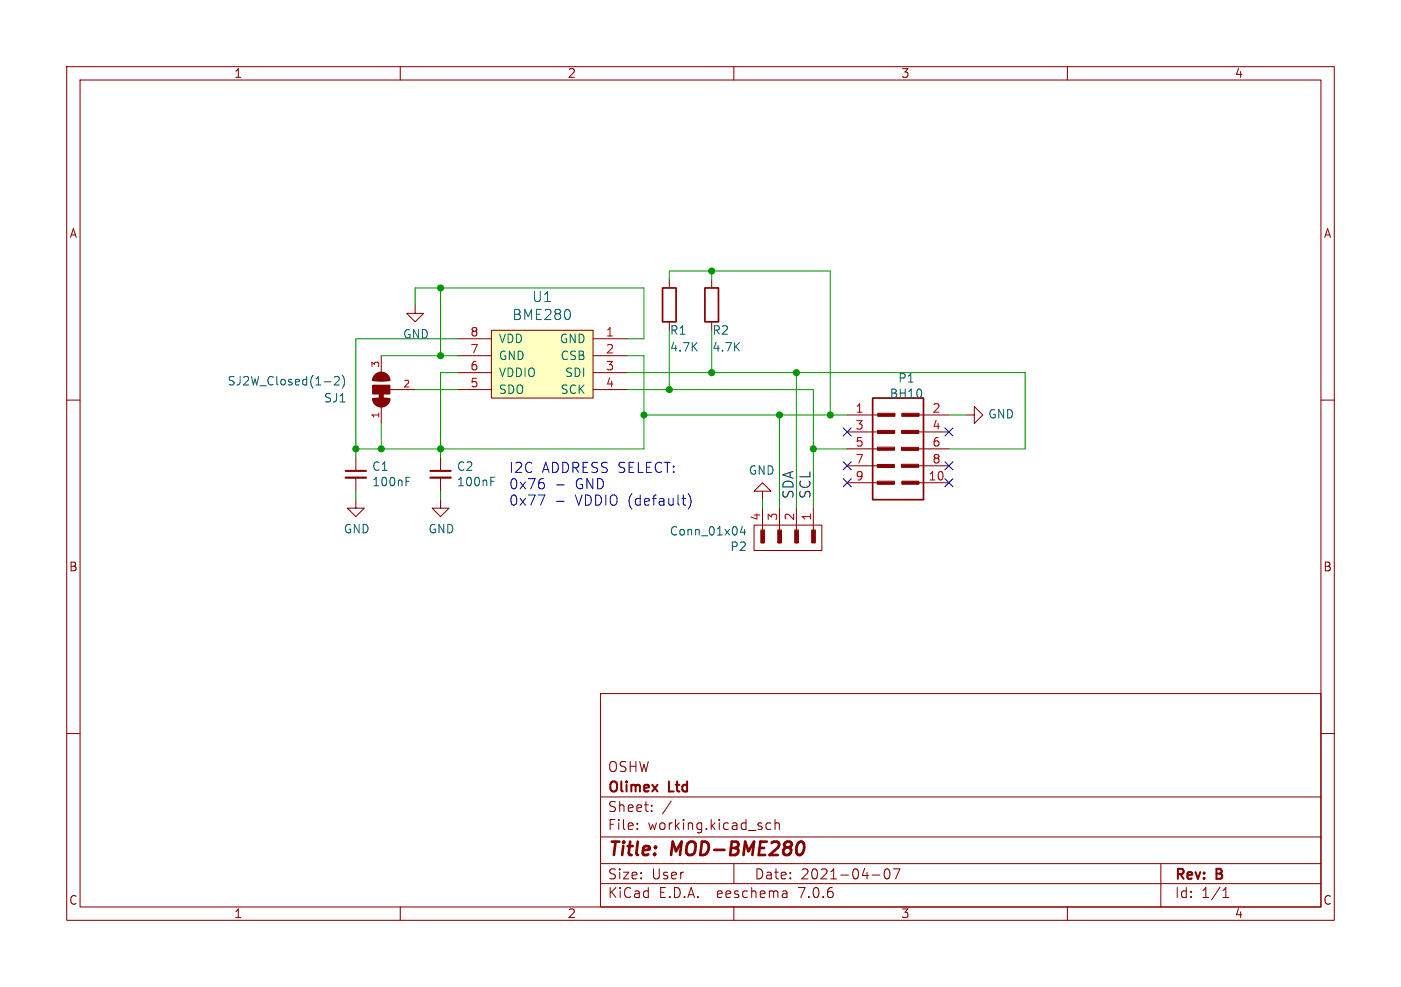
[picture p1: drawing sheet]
(kicad_sch (version 20230121) (generator eeschema)

 (paper "User" 210.007 148.006)

 (title_block
  (title "MOD-BME280")
  (date "2021-04-07")
  (rev "B")
  (company "Olimex Ltd")
  (comment 1 "OSHW"))

 (lib_symbols
  (symbol "MOD-BME280_RevB-rescue:BH10S-OLIMEX_Connectors" (pin_names (offset 1.016) hide) (in_bom yes) (on_board yes)
   (property "Reference" "CON" (at 0.0508 8.9154 0) (effects (font (size 1.524 1.524))))
   (property "Value" "OLIMEX_Connectors_BH10S" (at 0.3048 -9.4234 0) (effects (font (size 1.524 1.524))))
   (property "Footprint" "" (at -0.2032 -1.1938 0) (effects (font (size 1.524 1.524))))
   (property "Datasheet" "" (at -0.2032 -1.1938 0) (effects (font (size 1.524 1.524))))
   (symbol "BH10S-OLIMEX_Connectors_0_0"
    (rectangle (start -3.1242 -4.8514) (end -0.5588 -5.3086) (stroke (width 0) (type solid)) (fill (type none)))
    (rectangle (start -3.1242 -2.3368) (end -0.5588 -2.794) (stroke (width 0) (type solid)) (fill (type none)))
    (rectangle (start -3.0988 0.254) (end -0.5334 -0.2032) (stroke (width 0) (type solid)) (fill (type none)))
    (rectangle (start -3.0734 2.7686) (end -0.508 2.3114) (stroke (width 0) (type solid)) (fill (type none)))
    (rectangle (start -3.048 5.334) (end -0.4826 4.8768) (stroke (width 0) (type solid)) (fill (type none)))
    (polyline (pts (xy -3.0226 -5.0038) (xy -0.5842 -5.0038) (xy -0.5842 -5.2324) (xy -2.9972 -5.2578) (xy -3.0226 -5.08) (xy -0.7112 -5.08) (xy -0.7112 -5.1562) (xy -2.9972 -5.1054)) (stroke (width 0) (type solid)) (fill (type none)))
    (polyline (pts (xy -3.0226 0.1016) (xy -0.5842 0.1016) (xy -0.5842 -0.127) (xy -2.9972 -0.1524) (xy -3.0226 0.0254) (xy -0.7112 0.0254) (xy -0.7112 -0.0508) (xy -2.9972 0)) (stroke (width 0) (type solid)) (fill (type none)))
    (polyline (pts (xy -2.9972 -2.4638) (xy -0.5588 -2.4638) (xy -0.5588 -2.6924) (xy -2.9718 -2.7178) (xy -2.9972 -2.54) (xy -0.6858 -2.54) (xy -0.6858 -2.6162) (xy -2.9718 -2.5654)) (stroke (width 0) (type solid)) (fill (type none)))
    (polyline (pts (xy -2.9718 2.667) (xy -0.5334 2.667) (xy -0.5334 2.4384) (xy -2.9464 2.413) (xy -2.9718 2.5908) (xy -0.6604 2.5908) (xy -0.6604 2.5146) (xy -2.9464 2.5654)) (stroke (width 0) (type solid)) (fill (type none)))
    (polyline (pts (xy -2.9464 5.2324) (xy -0.508 5.2324) (xy -0.508 5.0038) (xy -2.921 4.9784) (xy -2.9464 5.1562) (xy -0.635 5.1562) (xy -0.635 5.08) (xy -2.921 5.1308)) (stroke (width 0) (type solid)) (fill (type none)))
    (polyline (pts (xy 0.5588 0.1016) (xy 2.9972 0.1016) (xy 2.9972 -0.127) (xy 0.5842 -0.1524) (xy 0.5588 0.0254) (xy 2.8702 0.0254) (xy 2.8702 -0.0508) (xy 0.5842 0)) (stroke (width 0) (type solid)) (fill (type none)))
    (polyline (pts (xy 0.5842 -2.4384) (xy 3.0226 -2.4384) (xy 3.0226 -2.667) (xy 0.6096 -2.6924) (xy 0.5842 -2.5146) (xy 2.8956 -2.5146) (xy 2.8956 -2.5908) (xy 0.6096 -2.54)) (stroke (width 0) (type solid)) (fill (type none)))
    (polyline (pts (xy 0.5842 2.667) (xy 3.0226 2.667) (xy 3.0226 2.4384) (xy 0.6096 2.413) (xy 0.5842 2.5908) (xy 2.8956 2.5908) (xy 2.8956 2.5146) (xy 0.6096 2.5654)) (stroke (width 0) (type solid)) (fill (type none)))
    (polyline (pts (xy 0.635 -4.953) (xy 3.0734 -4.953) (xy 3.0734 -5.1816) (xy 0.6604 -5.207) (xy 0.635 -5.0292) (xy 2.9464 -5.0292) (xy 2.9464 -5.1054) (xy 0.6604 -5.0546)) (stroke (width 0) (type solid)) (fill (type none)))
    (polyline (pts (xy 0.6858 5.2324) (xy 3.1242 5.2324) (xy 3.1242 5.0038) (xy 0.7112 4.9784) (xy 0.6858 5.1562) (xy 2.9972 5.1562) (xy 2.9972 5.08) (xy 0.7112 5.1308)) (stroke (width 0) (type solid)) (fill (type none)))
    (rectangle (start 0.508 -2.3114) (end 3.0734 -2.7686) (stroke (width 0) (type solid)) (fill (type none)))
    (rectangle (start 0.508 0.2286) (end 3.0734 -0.2286) (stroke (width 0) (type solid)) (fill (type none)))
    (rectangle (start 0.5334 2.7686) (end 3.0988 2.3114) (stroke (width 0) (type solid)) (fill (type none)))
    (rectangle (start 0.5588 -4.8514) (end 3.1242 -5.3086) (stroke (width 0) (type solid)) (fill (type none)))
    (rectangle (start 0.5588 5.334) (end 3.1242 4.8768) (stroke (width 0) (type solid)) (fill (type none))))
   (symbol "BH10S-OLIMEX_Connectors_0_1"
    (rectangle (start -3.81 7.62) (end 3.81 -7.62) (stroke (width 0.254) (type solid)) (fill (type none)))
    (polyline (pts (xy -3.81 -5.08) (xy -3.048 -5.08)) (stroke (width 0) (type solid)) (fill (type none)))
    (polyline (pts (xy -3.81 -2.54) (xy -3.048 -2.54)) (stroke (width 0) (type solid)) (fill (type none)))
    (polyline (pts (xy -3.81 0) (xy -3.048 0)) (stroke (width 0) (type solid)) (fill (type none)))
    (polyline (pts (xy -3.81 2.54) (xy -3.048 2.54)) (stroke (width 0) (type solid)) (fill (type none)))
    (polyline (pts (xy -3.81 5.08) (xy -3.048 5.08)) (stroke (width 0) (type solid)) (fill (type none)))
    (polyline (pts (xy 3.81 -5.08) (xy 3.048 -5.08)) (stroke (width 0) (type solid)) (fill (type none)))
    (polyline (pts (xy 3.81 -2.54) (xy 3.048 -2.54)) (stroke (width 0) (type solid)) (fill (type none)))
    (polyline (pts (xy 3.81 0) (xy 3.048 0)) (stroke (width 0) (type solid)) (fill (type none)))
    (polyline (pts (xy 3.81 2.54) (xy 3.048 2.54)) (stroke (width 0) (type solid)) (fill (type none)))
    (polyline (pts (xy 3.81 5.08) (xy 3.048 5.08)) (stroke (width 0) (type solid)) (fill (type none))))
   (symbol "BH10S-OLIMEX_Connectors_1_1"
    (pin passive line (at -7.62 5.08 0) (length 3.7084) (name "1" (effects (font (size 1.27 1.27)))) (number "1" (effects (font (size 1.27 1.27)))))
    (pin passive line (at 7.62 -5.08 180) (length 3.7084) (name "10" (effects (font (size 1.27 1.27)))) (number "10" (effects (font (size 1.27 1.27)))))
    (pin passive line (at 7.62 5.08 180) (length 3.7084) (name "2" (effects (font (size 1.27 1.27)))) (number "2" (effects (font (size 1.27 1.27)))))
    (pin passive line (at -7.62 2.54 0) (length 3.7084) (name "3" (effects (font (size 1.27 1.27)))) (number "3" (effects (font (size 1.27 1.27)))))
    (pin passive line (at 7.62 2.54 180) (length 3.7084) (name "4" (effects (font (size 1.27 1.27)))) (number "4" (effects (font (size 1.27 1.27)))))
    (pin passive line (at -7.62 0 0) (length 3.7084) (name "5" (effects (font (size 1.27 1.27)))) (number "5" (effects (font (size 1.27 1.27)))))
    (pin passive line (at 7.62 0 180) (length 3.7084) (name "6" (effects (font (size 1.27 1.27)))) (number "6" (effects (font (size 1.27 1.27)))))
    (pin passive line (at -7.62 -2.54 0) (length 3.7084) (name "7" (effects (font (size 1.27 1.27)))) (number "7" (effects (font (size 1.27 1.27)))))
    (pin passive line (at 7.62 -2.54 180) (length 3.7084) (name "8" (effects (font (size 1.27 1.27)))) (number "8" (effects (font (size 1.27 1.27)))))
    (pin passive line (at -7.62 -5.08 0) (length 3.7084) (name "9" (effects (font (size 1.27 1.27)))) (number "9" (effects (font (size 1.27 1.27)))))))
  (symbol "MOD-BME280_RevB-rescue:BME280-OLIMEX_IC" (pin_names (offset 1.016)) (in_bom yes) (on_board yes)
   (property "Reference" "U" (at 0 6.35 0) (effects (font (size 1.524 1.524))))
   (property "Value" "OLIMEX_IC_BME280" (at 1.27 -6.35 0) (effects (font (size 1.524 1.524))))
   (property "Footprint" "" (at 0 -5.08 0) (effects (font (size 1.524 1.524)) hide))
   (property "Datasheet" "" (at 0 -5.08 0) (effects (font (size 1.524 1.524)) hide))
   (symbol "BME280-OLIMEX_IC_0_1"
    (rectangle (start -6.35 5.08) (end 8.89 -5.08) (stroke (width 0) (type solid)) (fill (type background))))
   (symbol "BME280-OLIMEX_IC_1_1"
    (pin power_in line (at 13.97 3.81 180) (length 5.08) (name "GND" (effects (font (size 1.27 1.27)))) (number "1" (effects (font (size 1.27 1.27)))))
    (pin input line (at 13.97 1.27 180) (length 5.08) (name "CSB" (effects (font (size 1.27 1.27)))) (number "2" (effects (font (size 1.27 1.27)))))
    (pin bidirectional line (at 13.97 -1.27 180) (length 5.08) (name "SDI" (effects (font (size 1.27 1.27)))) (number "3" (effects (font (size 1.27 1.27)))))
    (pin input line (at 13.97 -3.81 180) (length 5.08) (name "SCK" (effects (font (size 1.27 1.27)))) (number "4" (effects (font (size 1.27 1.27)))))
    (pin bidirectional line (at -11.43 -3.81 0) (length 5.08) (name "SDO" (effects (font (size 1.27 1.27)))) (number "5" (effects (font (size 1.27 1.27)))))
    (pin power_in line (at -11.43 -1.27 0) (length 5.08) (name "VDDIO" (effects (font (size 1.27 1.27)))) (number "6" (effects (font (size 1.27 1.27)))))
    (pin power_in line (at -11.43 1.27 0) (length 5.08) (name "GND" (effects (font (size 1.27 1.27)))) (number "7" (effects (font (size 1.27 1.27)))))
    (pin power_in line (at -11.43 3.81 0) (length 5.08) (name "VDD" (effects (font (size 1.27 1.27)))) (number "8" (effects (font (size 1.27 1.27)))))))
  (symbol "MOD-BME280_RevB-rescue:CON4-OLIMEX_Connectors" (pin_names (offset 1.016)) (in_bom yes) (on_board yes)
   (property "Reference" "CON" (at -1.27 5.08 0) (effects (font (size 1.524 1.524))))
   (property "Value" "OLIMEX_Connectors_CON4" (at -1.27 -7.62 0) (effects (font (size 1.524 1.524))))
   (property "Footprint" "" (at -1.905 1.27 0) (effects (font (size 1.524 1.524))))
   (property "Datasheet" "" (at -1.905 1.27 0) (effects (font (size 1.524 1.524))))
   (symbol "CON4-OLIMEX_Connectors_0_0"
    (rectangle (start -2.6416 -5.2324) (end -0.8636 -4.8768) (stroke (width 0) (type solid)) (fill (type none)))
    (rectangle (start -2.6416 -2.6924) (end -0.8636 -2.3368) (stroke (width 0) (type solid)) (fill (type none)))
    (rectangle (start -2.6416 -0.1524) (end -0.8636 0.2032) (stroke (width 0) (type solid)) (fill (type none)))
    (rectangle (start -2.6162 -5.1308) (end -0.9652 -5.0292) (stroke (width 0) (type solid)) (fill (type none)))
    (rectangle (start -2.6162 -2.5908) (end -0.9652 -2.4892) (stroke (width 0) (type solid)) (fill (type none)))
    (rectangle (start -2.6162 -0.0508) (end -0.9652 0.0508) (stroke (width 0) (type solid)) (fill (type none)))
    (rectangle (start -2.6162 2.3876) (end -0.8382 2.7432) (stroke (width 0) (type solid)) (fill (type none)))
    (rectangle (start -2.5908 2.5146) (end -0.9398 2.6162) (stroke (width 0) (type solid)) (fill (type none)))
    (rectangle (start -0.9652 -4.953) (end -2.6416 -5.1562) (stroke (width 0) (type solid)) (fill (type none)))
    (rectangle (start -0.9652 -2.413) (end -2.6416 -2.6162) (stroke (width 0) (type solid)) (fill (type none)))
    (rectangle (start -0.9652 0.127) (end -2.6416 -0.0762) (stroke (width 0) (type solid)) (fill (type none)))
    (rectangle (start -0.8636 2.6416) (end -2.54 2.4384) (stroke (width 0) (type solid)) (fill (type none)))
    (rectangle (start -0.7366 -4.7752) (end -2.667 -5.334) (stroke (width 0) (type solid)) (fill (type none)))
    (rectangle (start -0.7366 -2.2352) (end -2.667 -2.794) (stroke (width 0) (type solid)) (fill (type none)))
    (rectangle (start -0.7366 0.3048) (end -2.667 -0.254) (stroke (width 0) (type solid)) (fill (type none)))
    (rectangle (start -0.7366 2.8448) (end -2.667 2.286) (stroke (width 0) (type solid)) (fill (type none)))
    (polyline (pts (xy 0 -5.08) (xy -0.762 -5.08)) (stroke (width 0) (type solid)) (fill (type none)))
    (polyline (pts (xy 0 -2.54) (xy -0.762 -2.54)) (stroke (width 0) (type solid)) (fill (type none)))
    (polyline (pts (xy 0 0) (xy -0.762 0)) (stroke (width 0) (type solid)) (fill (type none)))
    (polyline (pts (xy 0 2.54) (xy -0.762 2.54)) (stroke (width 0) (type solid)) (fill (type none))))
   (symbol "CON4-OLIMEX_Connectors_0_1"
    (rectangle (start -3.81 3.81) (end 0 -6.35) (stroke (width 0) (type solid)) (fill (type none))))
   (symbol "CON4-OLIMEX_Connectors_1_1"
    (pin passive line (at 2.54 2.54 180) (length 2.54) (name "~" (effects (font (size 1.27 1.27)))) (number "1" (effects (font (size 1.27 1.27)))))
    (pin passive line (at 2.54 0 180) (length 2.54) (name "~" (effects (font (size 1.27 1.27)))) (number "2" (effects (font (size 1.27 1.27)))))
    (pin passive line (at 2.54 -2.54 180) (length 2.54) (name "~" (effects (font (size 1.27 1.27)))) (number "3" (effects (font (size 1.27 1.27)))))
    (pin passive line (at 2.54 -5.08 180) (length 2.54) (name "~" (effects (font (size 1.27 1.27)))) (number "4" (effects (font (size 1.27 1.27)))))))
  (symbol "MOD-BME280_RevB-rescue:C_Small-OLIMEX_RCL" (pin_numbers hide) (pin_names (offset 0.254) hide) (in_bom yes) (on_board yes)
   (property "Reference" "C" (at 0.254 1.778 0) (effects (font (size 1.27 1.27)) (justify left)))
   (property "Value" "OLIMEX_RCL_C_Small" (at 0.254 -2.032 0) (effects (font (size 1.27 1.27)) (justify left)))
   (property "Footprint" "" (at 0 0 0) (effects (font (size 1.524 1.524))))
   (property "Datasheet" "" (at 0 0 0) (effects (font (size 1.524 1.524))))
   (symbol "C_Small-OLIMEX_RCL_0_1"
    (polyline (pts (xy -1.524 -0.508) (xy 1.524 -0.508)) (stroke (width 0.3302) (type solid)) (fill (type none)))
    (polyline (pts (xy -1.524 0.508) (xy 1.524 0.508)) (stroke (width 0.3048) (type solid)) (fill (type none))))
   (symbol "C_Small-OLIMEX_RCL_1_1"
    (pin passive line (at 0 2.54 270) (length 1.905) (name "~" (effects (font (size 1.016 1.016)))) (number "1" (effects (font (size 1.016 1.016)))))
    (pin passive line (at 0 -2.54 90) (length 2.032) (name "~" (effects (font (size 1.016 1.016)))) (number "2" (effects (font (size 1.016 1.016)))))))
  (symbol "MOD-BME280_RevB-rescue:GND-OLIMEX_Power" (power) (pin_names (offset 0)) (in_bom yes) (on_board yes)
   (property "Reference" "#PWR" (at 0 -6.35 0) (effects (font (size 1.27 1.27)) hide))
   (property "Value" "GND-OLIMEX_Power" (at 0 -3.81 0) (effects (font (size 1.27 1.27))))
   (property "Footprint" "" (at 0 0 0) (effects (font (size 1.524 1.524))))
   (property "Datasheet" "" (at 0 0 0) (effects (font (size 1.524 1.524))))
   (symbol "GND-OLIMEX_Power_0_1"
    (polyline (pts (xy 0 0) (xy 0 -1.27) (xy 1.27 -1.27) (xy 0 -2.54) (xy -1.27 -1.27) (xy 0 -1.27)) (stroke (width 0) (type solid)) (fill (type none))))
   (symbol "GND-OLIMEX_Power_1_1"
    (pin power_in line (at 0 0 270) (length 0) hide (name "GND" (effects (font (size 1.27 1.27)))) (number "1" (effects (font (size 1.27 1.27)))))))
  (symbol "MOD-BME280_RevB-rescue:R-OLIMEX_RCL" (pin_numbers hide) (pin_names (offset 0)) (in_bom yes) (on_board yes)
   (property "Reference" "R" (at 0 2.032 0) (effects (font (size 1.27 1.27))))
   (property "Value" "OLIMEX_RCL_R" (at 0 0 0) (effects (font (size 1.27 1.27))))
   (property "Footprint" "" (at 0 -1.778 0) (effects (font (size 0.762 0.762))))
   (property "Datasheet" "" (at 0 0 90) (effects (font (size 0.762 0.762))))
   (symbol "R-OLIMEX_RCL_0_1"
    (rectangle (start 2.54 -1.016) (end -2.54 1.016) (stroke (width 0.254) (type solid)) (fill (type none))))
   (symbol "R-OLIMEX_RCL_1_1"
    (pin passive line (at -3.81 0 0) (length 1.27) (name "~" (effects (font (size 1.524 1.524)))) (number "1" (effects (font (size 1.524 1.524)))))
    (pin passive line (at 3.81 0 180) (length 1.27) (name "~" (effects (font (size 1.524 1.524)))) (number "2" (effects (font (size 1.524 1.524)))))))
  (symbol "MOD-BME280_RevB-rescue:SJ2W_Closed(1-2)-OLIMEX_Jumpers" (pin_names (offset 1.016) hide) (in_bom yes) (on_board yes)
   (property "Reference" "SJ" (at 2.54 0.381 0) (effects (font (size 1.27 1.27)) (justify left bottom)))
   (property "Value" "OLIMEX_Jumpers_SJ2W_Closed(1-2)" (at 2.54 -1.905 0) (effects (font (size 1.27 1.27)) (justify left bottom)))
   (property "Footprint" "" (at 0.762 3.81 0) (effects (font (size 0.508 0.508)) hide))
   (property "Datasheet" "" (at 0 0 0) (effects (font (size 1.524 1.524))))
   (symbol "SJ2W_Closed(1-2)-OLIMEX_Jumpers_0_1"
    (polyline (pts (xy 0 1.905) (xy 0 0)) (stroke (width 0.762) (type solid)) (fill (type none))))
   (symbol "SJ2W_Closed(1-2)-OLIMEX_Jumpers_1_0"
    (polyline (pts (xy -2.54 0) (xy -1.27 0)) (stroke (width 0) (type solid)) (fill (type none)))
    (polyline (pts (xy -1.27 -0.635) (xy -1.27 0)) (stroke (width 0) (type solid)) (fill (type none)))
    (polyline (pts (xy -1.27 0) (xy -1.27 0.635)) (stroke (width 0) (type solid)) (fill (type none)))
    (polyline (pts (xy -1.27 0.635) (xy 1.27 0.635)) (stroke (width 0) (type solid)) (fill (type none)))
    (polyline (pts (xy 1.27 -0.635) (xy -1.27 -0.635)) (stroke (width 0) (type solid)) (fill (type none)))
    (polyline (pts (xy 1.27 0.635) (xy 1.27 -0.635)) (stroke (width 0) (type solid)) (fill (type none))))
   (symbol "SJ2W_Closed(1-2)-OLIMEX_Jumpers_1_1"
    (arc (start -1.27 -1.397) (mid 0 -2.5695) (end 1.27 -1.397) (stroke (width 0.254) (type solid)) (fill (type outline)))
    (rectangle (start -1.27 -0.635) (end 1.27 0.635) (stroke (width 0) (type solid)) (fill (type outline)))
    (polyline (pts (xy -1.1684 1.3716) (xy 1.143 1.3716)) (stroke (width 0.254) (type solid)) (fill (type none)))
    (polyline (pts (xy -1.143 -1.397) (xy 1.143 -1.397)) (stroke (width 0.254) (type solid)) (fill (type none)))
    (arc (start 1.27 1.397) (mid 0 2.5695) (end -1.27 1.397) (stroke (width 0.254) (type solid)) (fill (type outline)))
    (pin passive line (at 0 5.08 270) (length 2.54) (name "1" (effects (font (size 0.508 0.508)))) (number "1" (effects (font (size 1.016 1.016)))))
    (pin passive line (at -5.08 0 0) (length 2.54) (name "2" (effects (font (size 0.508 0.508)))) (number "2" (effects (font (size 1.016 1.016)))))
    (pin passive line (at 0 -5.08 90) (length 2.54) (name "3" (effects (font (size 0.508 0.508)))) (number "3" (effects (font (size 1.016 1.016))))))))

 (junction (at 53.34 67.31) (diameter 0) (color 0 0 0 0))
 (junction (at 121.92 67.31) (diameter 0) (color 0 0 0 0))
 (junction (at 66.04 53.34) (diameter 0) (color 0 0 0 0))
 (junction (at 100.33 58.42) (diameter 0) (color 0 0 0 0))
 (junction (at 119.38 55.88) (diameter 0) (color 0 0 0 0))
 (junction (at 106.68 55.88) (diameter 0) (color 0 0 0 0))
 (junction (at 66.04 43.18) (diameter 0) (color 0 0 0 0))
 (junction (at 116.84 62.23) (diameter 0) (color 0 0 0 0))
 (junction (at 96.52 62.23) (diameter 0) (color 0 0 0 0))
 (junction (at 57.15 67.31) (diameter 0) (color 0 0 0 0))
 (junction (at 124.46 62.23) (diameter 0) (color 0 0 0 0))
 (junction (at 66.04 67.31) (diameter 0) (color 0 0 0 0))
 (junction (at 106.68 40.64) (diameter 0) (color 0 0 0 0))

 (no_connect (at 142.24 64.77))
 (no_connect (at 127 69.85))
 (no_connect (at 127 64.77))
 (no_connect (at 142.24 69.85))
 (no_connect (at 127 72.39))
 (no_connect (at 142.24 72.39))

 (wire (pts (xy 119.38 76.2) (xy 119.38 55.88)) (stroke (width 0) (type default)))
 (wire (pts (xy 100.33 58.42) (xy 121.92 58.42)) (stroke (width 0) (type default)))
 (wire (pts (xy 106.68 40.64) (xy 124.46 40.64)) (stroke (width 0) (type default)))
 (wire (pts (xy 66.04 53.34) (xy 68.58 53.34)) (stroke (width 0) (type default)))
 (wire (pts (xy 62.23 43.18) (xy 66.04 43.18)) (stroke (width 0) (type default)))
 (wire (pts (xy 93.98 53.34) (xy 96.52 53.34)) (stroke (width 0) (type default)))
 (wire (pts (xy 124.46 40.64) (xy 124.46 62.23)) (stroke (width 0) (type default)))
 (wire (pts (xy 106.68 49.53) (xy 106.68 55.88)) (stroke (width 0) (type default)))
 (wire (pts (xy 144.78 62.23) (xy 142.24 62.23)) (stroke (width 0) (type default)))
 (wire (pts (xy 68.58 55.88) (xy 66.04 55.88)) (stroke (width 0) (type default)))
 (wire (pts (xy 96.52 43.18) (xy 96.52 50.8)) (stroke (width 0) (type default)))
 (wire (pts (xy 53.34 67.31) (xy 53.34 68.58)) (stroke (width 0) (type default)))
 (wire (pts (xy 66.04 67.31) (xy 57.15 67.31)) (stroke (width 0) (type default)))
 (wire (pts (xy 62.23 43.18) (xy 62.23 45.72)) (stroke (width 0) (type default)))
 (wire (pts (xy 66.04 67.31) (xy 66.04 68.58)) (stroke (width 0) (type default)))
 (wire (pts (xy 121.92 67.31) (xy 121.92 76.2)) (stroke (width 0) (type default)))
 (wire (pts (xy 100.33 40.64) (xy 106.68 40.64)) (stroke (width 0) (type default)))
 (wire (pts (xy 66.04 53.34) (xy 66.04 43.18)) (stroke (width 0) (type default)))
 (wire (pts (xy 66.04 43.18) (xy 96.52 43.18)) (stroke (width 0) (type default)))
 (wire (pts (xy 68.58 50.8) (xy 53.34 50.8)) (stroke (width 0) (type default)))
 (wire (pts (xy 66.04 55.88) (xy 66.04 67.31)) (stroke (width 0) (type default)))
 (wire (pts (xy 106.68 55.88) (xy 119.38 55.88)) (stroke (width 0) (type default)))
 (wire (pts (xy 93.98 55.88) (xy 106.68 55.88)) (stroke (width 0) (type default)))
 (wire (pts (xy 116.84 62.23) (xy 124.46 62.23)) (stroke (width 0) (type default)))
 (wire (pts (xy 53.34 50.8) (xy 53.34 67.31)) (stroke (width 0) (type default)))
 (wire (pts (xy 124.46 62.23) (xy 127 62.23)) (stroke (width 0) (type default)))
 (wire (pts (xy 121.92 58.42) (xy 121.92 67.31)) (stroke (width 0) (type default)))
 (wire (pts (xy 96.52 67.31) (xy 66.04 67.31)) (stroke (width 0) (type default)))
 (wire (pts (xy 100.33 49.53) (xy 100.33 58.42)) (stroke (width 0) (type default)))
 (wire (pts (xy 153.67 67.31) (xy 142.24 67.31)) (stroke (width 0) (type default)))
 (wire (pts (xy 96.52 53.34) (xy 96.52 62.23)) (stroke (width 0) (type default)))
 (wire (pts (xy 119.38 55.88) (xy 153.67 55.88)) (stroke (width 0) (type default)))
 (wire (pts (xy 121.92 67.31) (xy 127 67.31)) (stroke (width 0) (type default)))
 (wire (pts (xy 96.52 62.23) (xy 96.52 67.31)) (stroke (width 0) (type default)))
 (wire (pts (xy 62.23 58.42) (xy 68.58 58.42)) (stroke (width 0) (type default)))
 (wire (pts (xy 153.67 55.88) (xy 153.67 67.31)) (stroke (width 0) (type default)))
 (wire (pts (xy 66.04 73.66) (xy 66.04 74.93)) (stroke (width 0) (type default)))
 (wire (pts (xy 53.34 73.66) (xy 53.34 74.93)) (stroke (width 0) (type default)))
 (wire (pts (xy 116.84 62.23) (xy 116.84 76.2)) (stroke (width 0) (type default)))
 (wire (pts (xy 114.3 76.2) (xy 114.3 74.93)) (stroke (width 0) (type default)))
 (wire (pts (xy 96.52 62.23) (xy 116.84 62.23)) (stroke (width 0) (type default)))
 (wire (pts (xy 106.68 41.91) (xy 106.68 40.64)) (stroke (width 0) (type default)))
 (wire (pts (xy 96.52 50.8) (xy 93.98 50.8)) (stroke (width 0) (type default)))
 (wire (pts (xy 93.98 58.42) (xy 100.33 58.42)) (stroke (width 0) (type default)))
 (wire (pts (xy 57.15 67.31) (xy 53.34 67.31)) (stroke (width 0) (type default)))
 (wire (pts (xy 100.33 41.91) (xy 100.33 40.64)) (stroke (width 0) (type default)))
 (wire (pts (xy 57.15 63.5) (xy 57.15 67.31)) (stroke (width 0) (type default)))
 (wire (pts (xy 57.15 53.34) (xy 66.04 53.34)) (stroke (width 0) (type default)))

 (text "I2C ADDRESS SELECT:\n0x76 - GND \n0x77 - VDDIO (default)" (at 76.2 76.2 0) (effects (font (size 1.524 1.524)) (justify left bottom)))

 (label "SCL" (at 121.92 74.93 90) (effects (font (size 1.524 1.524)) (justify left bottom)))
 (label "SDA" (at 119.38 74.93 90) (effects (font (size 1.524 1.524)) (justify left bottom)))

 (symbol (lib_id "MOD-BME280_RevB-rescue:GND-OLIMEX_Power") (at 62.23 45.72 0) (unit 1) (in_bom yes) (on_board yes) (dnp no)
  (property "Reference" "#PWR01" (at 62.23 52.07 0) (effects (font (size 1.27 1.27)) hide))
  (property "Value" "GND" (at 62.357 50.1142 0) (effects (font (size 1.27 1.27))))
  (property "Footprint" "" (at 62.23 45.72 0) (effects (font (size 1.27 1.27))))
  (property "Datasheet" "" (at 62.23 45.72 0) (effects (font (size 1.27 1.27)))) (pin "1"))

 (symbol (lib_id "MOD-BME280_RevB-rescue:C_Small-OLIMEX_RCL") (at 53.34 71.12 0) (unit 1) (in_bom yes) (on_board yes) (dnp no)
  (property "Reference" "C1" (at 55.6768 69.9516 0) (effects (font (size 1.27 1.27)) (justify left)))
  (property "Value" "100nF" (at 55.6768 72.263 0) (effects (font (size 1.27 1.27)) (justify left)))
  (property "Footprint" "OLIMEX_RLC-FP:C_0603_5MIL_DWS" (at 53.34 71.12 0) (effects (font (size 1.27 1.27)) hide))
  (property "Datasheet" "" (at 53.34 71.12 0) (effects (font (size 1.27 1.27)))) (pin "1") (pin "2"))

 (symbol (lib_id "MOD-BME280_RevB-rescue:R-OLIMEX_RCL") (at 100.33 45.72 270) (unit 1) (in_bom yes) (on_board yes) (dnp no)
  (property "Reference" "R1" (at 100.33 49.53 90) (effects (font (size 1.27 1.27)) (justify left)))
  (property "Value" "4.7K" (at 100.33 52.07 90) (effects (font (size 1.27 1.27)) (justify left)))
  (property "Footprint" "OLIMEX_RLC-FP:R_0603_5MIL_DWS" (at 100.33 43.942 90) (effects (font (size 1.27 1.27)) hide))
  (property "Datasheet" "" (at 100.33 45.72 0) (effects (font (size 1.27 1.27)))) (pin "1") (pin "2"))

 (symbol (lib_id "MOD-BME280_RevB-rescue:R-OLIMEX_RCL") (at 106.68 45.72 270) (unit 1) (in_bom yes) (on_board yes) (dnp no)
  (property "Reference" "R2" (at 106.68 49.53 90) (effects (font (size 1.27 1.27)) (justify left)))
  (property "Value" "4.7K" (at 106.68 52.07 90) (effects (font (size 1.27 1.27)) (justify left)))
  (property "Footprint" "OLIMEX_RLC-FP:R_0603_5MIL_DWS" (at 106.68 43.942 90) (effects (font (size 1.27 1.27)) hide))
  (property "Datasheet" "" (at 106.68 45.72 0) (effects (font (size 1.27 1.27)))) (pin "1") (pin "2"))

 (symbol (lib_id "MOD-BME280_RevB-rescue:GND-OLIMEX_Power") (at 53.34 74.93 0) (unit 1) (in_bom yes) (on_board yes) (dnp no)
  (property "Reference" "#PWR02" (at 53.34 81.28 0) (effects (font (size 1.27 1.27)) hide))
  (property "Value" "GND" (at 53.467 79.3242 0) (effects (font (size 1.27 1.27))))
  (property "Footprint" "" (at 53.34 74.93 0) (effects (font (size 1.27 1.27))))
  (property "Datasheet" "" (at 53.34 74.93 0) (effects (font (size 1.27 1.27)))) (pin "1"))

 (symbol (lib_id "MOD-BME280_RevB-rescue:GND-OLIMEX_Power") (at 144.78 62.23 90) (unit 1) (in_bom yes) (on_board yes) (dnp no)
  (property "Reference" "#PWR03" (at 151.13 62.23 0) (effects (font (size 1.27 1.27)) hide))
  (property "Value" "GND" (at 148.0312 62.103 90) (effects (font (size 1.27 1.27)) (justify right)))
  (property "Footprint" "" (at 144.78 62.23 0) (effects (font (size 1.27 1.27))))
  (property "Datasheet" "" (at 144.78 62.23 0) (effects (font (size 1.27 1.27)))) (pin "1"))

 (symbol (lib_id "MOD-BME280_RevB-rescue:GND-OLIMEX_Power") (at 114.3 74.93 180) (unit 1) (in_bom yes) (on_board yes) (dnp no)
  (property "Reference" "#PWR04" (at 114.3 68.58 0) (effects (font (size 1.27 1.27)) hide))
  (property "Value" "GND" (at 114.173 70.5358 0) (effects (font (size 1.27 1.27))))
  (property "Footprint" "" (at 114.3 74.93 0) (effects (font (size 1.27 1.27))))
  (property "Datasheet" "" (at 114.3 74.93 0) (effects (font (size 1.27 1.27)))) (pin "1"))

 (symbol (lib_id "MOD-BME280_RevB-rescue:BME280-OLIMEX_IC") (at 80.01 54.61 0) (unit 1) (in_bom yes) (on_board yes) (dnp no)
  (property "Reference" "U1" (at 81.28 44.5262 0) (effects (font (size 1.524 1.524))))
  (property "Value" "BME280" (at 81.28 47.2186 0) (effects (font (size 1.524 1.524))))
  (property "Footprint" "OLIMEX_IC-FP:BME280" (at 80.01 59.69 0) (effects (font (size 1.524 1.524)) hide))
  (property "Datasheet" "" (at 80.01 59.69 0) (effects (font (size 1.524 1.524)) hide)) (pin "1") (pin "2") (pin "3") (pin "4") (pin "5") (pin "6") (pin "7") (pin "8"))

 (symbol (lib_id "MOD-BME280_RevB-rescue:SJ2W_Closed(1-2)-OLIMEX_Jumpers") (at 57.15 58.42 180) (unit 1) (in_bom yes) (on_board yes) (dnp no)
  (property "Reference" "SJ1" (at 52.07 59.69 0) (effects (font (size 1.27 1.27)) (justify left)))
  (property "Value" "SJ2W_Closed(1-2)" (at 52.07 57.15 0) (effects (font (size 1.27 1.27)) (justify left)))
  (property "Footprint" "OLIMEX_Jumpers-FP:SJ_2_SMALL_12_TIED" (at 56.388 62.23 0) (effects (font (size 0.508 0.508)) hide))
  (property "Datasheet" "" (at 57.15 58.42 0) (effects (font (size 1.524 1.524)))) (pin "1") (pin "2") (pin "3"))

 (symbol (lib_id "MOD-BME280_RevB-rescue:C_Small-OLIMEX_RCL") (at 66.04 71.12 0) (unit 1) (in_bom yes) (on_board yes) (dnp no)
  (property "Reference" "C2" (at 68.3768 69.9516 0) (effects (font (size 1.27 1.27)) (justify left)))
  (property "Value" "100nF" (at 68.3768 72.263 0) (effects (font (size 1.27 1.27)) (justify left)))
  (property "Footprint" "OLIMEX_RLC-FP:C_0603_5MIL_DWS" (at 66.04 71.12 0) (effects (font (size 1.27 1.27)) hide))
  (property "Datasheet" "" (at 66.04 71.12 0) (effects (font (size 1.27 1.27)))) (pin "1") (pin "2"))

 (symbol (lib_id "MOD-BME280_RevB-rescue:GND-OLIMEX_Power") (at 66.04 74.93 0) (unit 1) (in_bom yes) (on_board yes) (dnp no)
  (property "Reference" "#PWR05" (at 66.04 81.28 0) (effects (font (size 1.27 1.27)) hide))
  (property "Value" "GND" (at 66.167 79.3242 0) (effects (font (size 1.27 1.27))))
  (property "Footprint" "" (at 66.04 74.93 0) (effects (font (size 1.27 1.27))))
  (property "Datasheet" "" (at 66.04 74.93 0) (effects (font (size 1.27 1.27)))) (pin "1"))

 (symbol (lib_id "MOD-BME280_RevB-rescue:BH10S-OLIMEX_Connectors") (at 134.62 67.31 0) (unit 1) (in_bom yes) (on_board yes) (dnp no)
  (property "Reference" "P1" (at 135.89 56.7182 0) (effects (font (size 1.27 1.27))))
  (property "Value" "BH10" (at 135.89 59.0296 0) (effects (font (size 1.27 1.27))))
  (property "Footprint" "OLIMEX_Connectors-FP:UEXTM-SMD" (at 134.62 67.31 0) (effects (font (size 1.27 1.27)) hide))
  (property "Datasheet" "" (at 134.62 67.31 0) (effects (font (size 1.27 1.27)) hide)) (pin "1") (pin "10") (pin "2") (pin "3") (pin "4") (pin "5") (pin "6") (pin "7") (pin "8") (pin "9"))

 (symbol (lib_id "MOD-BME280_RevB-rescue:CON4-OLIMEX_Connectors") (at 119.38 78.74 270) (mirror x) (unit 1) (in_bom yes) (on_board yes) (dnp no)
  (property "Reference" "P2" (at 112.0648 81.9658 90) (effects (font (size 1.27 1.27)) (justify right)))
  (property "Value" "Conn_01x04" (at 112.0648 79.6544 90) (effects (font (size 1.27 1.27)) (justify right)))
  (property "Footprint" "OLIMEX_Connectors-FP:SIP4_SMD" (at 119.38 78.74 0) (effects (font (size 1.27 1.27)) hide))
  (property "Datasheet" "" (at 119.38 78.74 0) (effects (font (size 1.27 1.27)) hide)) (pin "1") (pin "2") (pin "3") (pin "4"))

 (sheet_instances (path "" (page "1"))))
